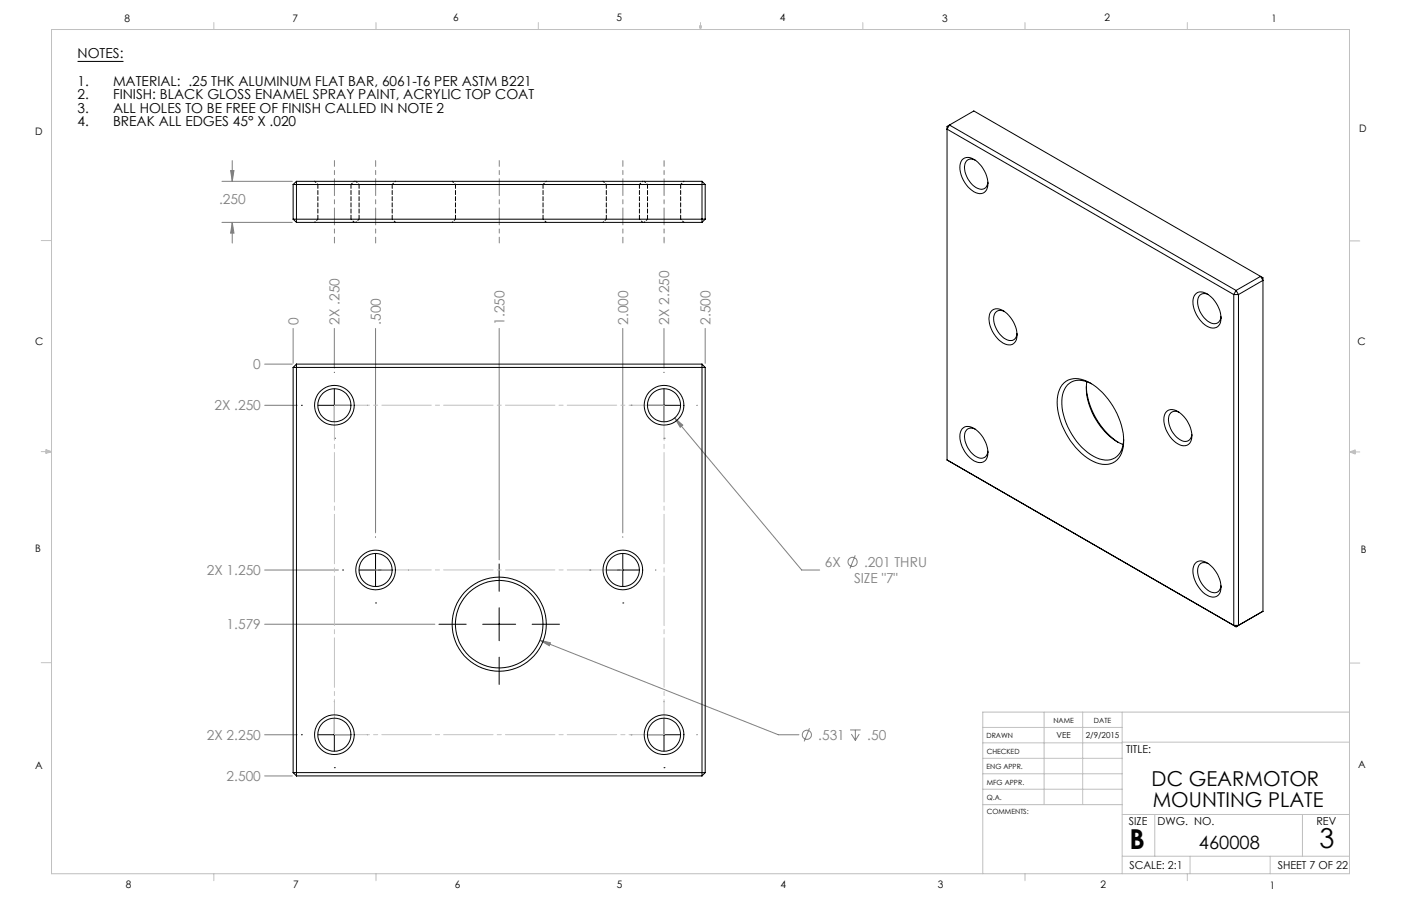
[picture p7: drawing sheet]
<svg xmlns="http://www.w3.org/2000/svg" width="432mm" height="279mm" viewBox="0 0 432 279" stroke-linecap="round" stroke-linejoin="round" font-family="sans-serif">
<g fill="none" stroke="#808080" stroke-width=".31">
<path d="M68.4 55.9h21.7M71.1 52.6h1l-.5 3.3zM71.6 49.5v6.4M68.4 68.6h21.7M71.6 68.6l.5 3.3h-1zM71.6 68.6v6.4M81.6 112.3h8.5M90.3 101.3v10.7M103 101.3v12.2M115.7 101.3v63M153.8 101.3v71.3M191.9 101.3v63"/>
<path d="M204.6 101.3v12.2M217.3 101.3v10.7M81.6 125h10M207.9 128.9l2.5 2.2-.7 .7zM207.9 128.9l39.2 46.9h5.5M81.6 175.8h22.7M263.6 171.3l-1.6 4M81.6 192.5h52.4M166.4 197.4l3.3 .8-.4 .9zM166.4 197.4l73.5 29.2h6.3M81.6 226.6h10M81.6 239.3h8.5"/>
<path d="M249.5 224.6l-1.6 4M262 225.1h3.3M262.4 226.4l1.2 1.9M263.6 225.1v3.2M264.8 226.4l-1.2 1.9"/>
<circle cx="262.8" cy="173.3" r="1.41"/>
<circle cx="248.7" cy="226.6" r="1.4"/>
</g>
<g fill="none" stroke="#000" stroke-width=".31">
<path d="M23.9 18.9h14.2M103 114.8h.1M103 119.9v10.2M204.6 114.8h.1M204.6 119.9v10.2M92.9 125h.1M98 125h10.1M103 135.1h.1M113.2 125h.1M194.5 125h.1M199.6 125h10.1M204.6 135.1h.1"/>
<path d="M214.8 125h.1M105.6 175.8h.1M110.7 175.8h10.1M115.7 165.6h.1M115.7 170.7v10.2M125.9 175.8h.1M153.8 173.9v8.5M181.8 175.8h.1M186.9 175.8h10.1M191.9 165.6h.1M191.9 170.7v10.2M202.1 175.8h.1"/>
<path d="M115.7 185.9h.1M135.3 192.5h8.4M148.8 192.5h10.1M153.8 187.4v10.2M164 192.5h8.4M191.9 185.9h.1M103 216.4h.1M153.8 202.7v8.4M204.6 216.4h.1M92.9 226.6h.1M98 226.6h10.1M103 236.7h.1"/>
<path d="M103 221.5v10.2M113.2 226.6h.1M194.5 226.6h.1M199.6 226.6h10.1M204.6 236.7h.1M204.6 221.5v10.2M214.8 226.6h.1"/>
</g>
<path d="M103.1 56.9v10.7M115.8 56.9v10.7M153.9 56.9v10.7M192 56.9v10.7M204.7 56.9v10.7" fill="none" stroke="#808080" stroke-width=".31" stroke-dasharray="15.2 1.3 1.3 1.3" stroke-dashoffset="11.8"/>
<path d="M103.1 49.5v7.4M115.8 49.5v7.4M153.9 49.5v7.4M192 49.5v7.4M204.7 49.5v7.4M103.1 74.9v-7.3M115.8 74.9v-7.3M153.9 74.9v-7.3M192 74.9v-7.3M204.7 74.9v-7.3" fill="none" stroke="#808080" stroke-width=".31" stroke-dasharray="15.2 1.3 1.3 1.3" stroke-dashoffset="13.5"/>
<path d="M115.8 175.8h76.2" fill="none" stroke="#c0c0c0" stroke-width=".31" stroke-dasharray="15.2 1.3 1.3 1.3" stroke-dashoffset="-1.9"/>
<path d="M103.1 125h101.6M103.1 125v101.6M204.7 125v101.6M103.1 226.6h101.6" fill="none" stroke="#c0c0c0" stroke-width=".31" stroke-dasharray="15.2 1.3 1.3 1.3" stroke-dashoffset="4.4"/>
<g fill="none" stroke="#c0c0c0" stroke-width=".31">
<path d="M15.9 9.1h400v260.4h-400zM65.9 6.9v2.2M115.9 6.9v2.2M165.9 6.9v2.2M215.6 8h.6l-.3 1.1zM215.7 8l.2 1.1M215.9 6.9v2.2M216 8l-.1 1.1M265.9 6.9v2.2M315.9 6.9v2.2M365.9 6.9v2.2M12.7 74.2h3.2"/>
<path d="M415.9 74.3h3.2M12.7 139.3h3.2M14.2 139.1l1.7 .2M14.2 138.7l1.7 .6-1.7 .5zM15.9 139.3l-1.7 .3M415.9 139.4h3.2M415.9 139.4l1.8-.6v1.2zM415.9 139.4l1.8 .3M417.7 139.2l-1.8 .2M12.7 204.4h3.2M321.8 219.6v28.5M333.7 219.6v28.5"/>
<path d="M345.9 219.6v49.9M415.9 204.5h3.2M415.9 219.6h-113v49.9M302.9 233.9h43M302.9 229.1h43M302.9 224.3h43M302.9 238.6h43M345.9 228.9h70M302.9 248.1h43M302.9 243.4h43M345.9 251.2h70M355.9 251.2v12.9"/>
<path d="M401.4 251.2v12.9M65.9 269.5v2.1M115.9 269.5v2.1M315.9 269.5v2.1M345.9 264.1h70M365.9 269.5v2.1M366.8 264.1v5.4M391.5 264.1v5.4"/>
</g>
<path d="M207.9 128.9l1.8 2.9 .7-.7zM166.4 197.4l2.9 1.7 .4-.9zM71.1 52.6h1l-.5 3.3zM71.6 68.6l.5 3.3h-1z" fill="#808080"/>
<g fill="none" stroke="#000" stroke-width=".31">
<path d="M292.6 38.6l-.7 1.2 88.4 51M292.6 38.6l88.4 51M292.6 38.6l-.7 .4v102.9M292.6 38.6l7.5-4.4 88.4 51M90.3 56.9v10.7M90.3 56.9h127M91.4 55.9v12.7M91.4 55.9h125M91.4 55.9l-1.1 1M216.4 55.9v12.7M216.4 55.9l.9 1M217.3 56.9v10.7"/>
<path d="M296.5 49.3a3 3 0 0 1 4.3 .2 8.5 8.5 0 0 1 3.3 9 2.59 2.59 0 0 1-4 .6 9.1 9.1 0 0 1-4.1-8.8zM300.5 49.4a2.16 2.16 0 0 0-2.4 0 2.16 2.16 0 0 0-.8 2.2 7.6 7.6 0 0 0 4.7 6.7 2.03 2.03 0 0 0 2.5-2.1M90.3 67.6h127M90.3 67.6l1.1 1M91.4 68.6h125M217.3 67.6l-.9 1M305.5 96a2.98 2.98 0 0 1 4.2 .2 9 9 0 0 1 3.6 8.4 2.53 2.53 0 0 1-4.2 1.2 9.1 9.1 0 0 1-4.1-8.8zM309.5 96a2.16 2.16 0 0 0-2.4 .1 2.16 2.16 0 0 0-.9 2.2 7.4 7.4 0 0 0 4.8 6.7 2.02 2.02 0 0 0 2.4-2.2M368.7 90.5a3.6 3.6 0 0 1 4.5 1 8.2 8.2 0 0 1 2.8 8.4 2.64 2.64 0 0 1-4 .7 9.1 9.1 0 0 1-4.2-8.8zM372.4 90.8a2.16 2.16 0 0 0-2.4 .1 2.16 2.16 0 0 0-.9 2.2 7.4 7.4 0 0 0 4.7 6.7 2.06 2.06 0 0 0 2.5-2.2M380.3 90.8h1.4M380.3 90.8v102.1"/>
<path d="M381 89.6l-.7 1.2M381 89.6l.7 1.2M381.7 90.8v102.1M388.5 85.2l-7.5 4.4M388.5 85.2l.8 1.3-7.6 4.3M388.5 85.2l.8 .5v102.8M90.3 113.3h127M90.3 113.3v125M91.4 112.3v127M91.4 112.3l-1.1 1M91.4 112.3h125M216.4 112.3v127"/>
<path d="M216.4 112.3l.9 1M217.3 113.3v125M327.9 118.1a6.2 6.2 0 0 1 7.2-.4 22 22 0 0 1 11.2 19.3 5.9 5.9 0 0 1-5.7 6.2 13.7 13.7 0 0 1-9.9-6.3 19.8 19.8 0 0 1-4.5-15.9 6.3 6.3 0 0 1 1.7-2.9zM334.8 119.3a22.6 22.6 0 0 0 9.9 17.1M335 117.7a19.9 19.9 0 0 0 11.1 19.4M336.4 118.4a5.9 5.9 0 0 0-7.8 .8 11.5 11.5 0 0 0-.4 10 19.4 19.4 0 0 0 10.6 12.3 5.2 5.2 0 0 0 7.3-4.4l.2-1.6M296.5 132.3a3 3 0 0 1 4.3 .2 8.9 8.9 0 0 1 3.5 8.4 2.55 2.55 0 0 1-4.2 1.2 9.2 9.2 0 0 1-4.1-8.8zM300.5 132.3a2.16 2.16 0 0 0-2.4 .1 2.16 2.16 0 0 0-.8 2.2 7.6 7.6 0 0 0 4.7 6.7 2.07 2.07 0 0 0 2.5-2.2M359.8 126.7a3.7 3.7 0 0 1 4.4 1.1 8.2 8.2 0 0 1 2.8 8.4 2.59 2.59 0 0 1-4 .7 8.5 8.5 0 0 1-3.9-9.4zM363.4 127.1a2.16 2.16 0 0 0-2.4 .1 2.16 2.16 0 0 0-.9 2.2 7.6 7.6 0 0 0 4.7 6.7 2.11 2.11 0 0 0 2.5-2.2M291.9 141.9l89.1 51.4M291.9 141.9l.7 .4"/>
<path d="M368.4 173.7a2.98 2.98 0 0 1 4.2 .3 9.1 9.1 0 0 1 3.6 8.4 2.53 2.53 0 0 1-4.2 1.2 9 9 0 0 1-4.2-8.8zM372.4 173.8a2.14 2.14 0 0 0-2.4 0 2.14 2.14 0 0 0-.9 2.3 7.3 7.3 0 0 0 4.7 6.6 2.02 2.02 0 0 0 2.5-2.1M380.3 192.9h1.4M380.3 192.9l.7 .4M381.7 192.9l-.7 .4M389.3 188.5l-7.6 4.4M389.3 188.5l-8.3 4.8M90.3 238.3h127M90.3 238.3l1.1 1M91.4 239.3h125M217.3 238.3l-.9 1"/>
<circle cx="103.1" cy="125" r="5.1"/>
<circle cx="103.1" cy="125" r="6.1"/>
<circle cx="204.7" cy="125" r="5.1"/>
<circle cx="204.7" cy="125" r="6.1"/>
<circle cx="115.8" cy="175.8" r="5.1"/>
<circle cx="115.8" cy="175.8" r="6.1"/>
<circle cx="192" cy="175.8" r="5.1"/>
<circle cx="192" cy="175.8" r="6.1"/>
<circle cx="153.9" cy="192.5" r="14.5"/>
<circle cx="153.9" cy="192.5" r="13.5"/>
<circle cx="103.1" cy="226.6" r="5.1"/>
<circle cx="103.1" cy="226.6" r="6.1"/>
<circle cx="204.7" cy="226.6" r="5.1"/>
<circle cx="204.7" cy="226.6" r="6.1"/>
</g>
<g fill="none" stroke="#000" stroke-width=".31" stroke-dasharray="1.3 .6" stroke-dashoffset=".7">
<path d="M97 55.9l1 1M108.2 56.9l1-1M109.7 55.9l1 1M120.9 56.9l1-1M139.4 55.9l1 1M167.4 56.9l1-1M185.9 55.9l1 1M197.1 56.9l1-1M198.6 55.9l1 1M209.8 56.9l1-1M98 67.6l-1 1M109.2 68.6l-1-1"/>
<path d="M110.7 67.6l-1 1M121.9 68.6l-1-1M140.4 67.6l-1 1M168.4 68.6l-1-1M186.9 67.6l-1 1M198.1 68.6l-1-1M199.6 67.6l-1 1M210.8 68.6l-1-1"/>
</g>
<path d="M98 56.9v10.7M110.7 56.9v10.7M140.4 56.9v10.7M186.9 56.9v10.7M199.6 56.9v10.7M108.2 67.6v-10.7M120.9 67.6v-10.7M167.4 67.6v-10.7M197.1 67.6v-10.7M209.8 67.6v-10.7" fill="none" stroke="#000" stroke-width=".31" stroke-dasharray="1.3 .6" stroke-dashoffset=".1"/>
<g font-size="8.5">
<text x="348.1" y="261.8">B</text>
<text x="406.7" y="261.6">3</text>
</g>
<g font-size="6.3">
<text x="354.9" y="242.4">DC GEARMOTOR</text>
<text x="355.3" y="248.7">MOUNTING PLATE</text>
</g>
<text font-size="5.6" x="369.5" y="261.7">460008</text>
<g font-size="4.2">
<text x="23.9" y="18">NOTES:</text>
<text x="23.9" y="26.4">1.</text>
<text x="34.8" y="26.4">MATERIAL: .25 THK ALUMINUM FLAT BAR, 6061-T6 PER ASTM B221</text>
<text x="23.9" y="30.5">2.</text>
<text x="23.9" y="34.7">3.</text>
<text x="34.8" y="30.5">FINISH: BLACK GLOSS ENAMEL SPRAY PAINT, ACRYLIC TOP COAT</text>
<text x="34.8" y="34.7">ALL HOLES TO BE FREE OF FINISH CALLED IN NOTE 2</text>
<text x="23.9" y="38.9">4.</text>
<text x="34.8" y="38.9">BREAK ALL EDGES 45° X .020</text>
</g>
<g font-size="4.2" fill="#808080">
<text x="67.5" y="63.1">.250</text>
<text x="92" y="100.1" transform="rotate(-90 92 100.1)">0</text>
<text x="104.7" y="100.1" transform="rotate(-90 104.7 100.1)">2X .250</text>
<text x="117.4" y="100.1" transform="rotate(-90 117.4 100.1)">.500</text>
<text x="155.5" y="100.1" transform="rotate(-90 155.5 100.1)">1.250</text>
<text x="193.6" y="100.1" transform="rotate(-90 193.6 100.1)">2.000</text>
<text x="206.3" y="100.1" transform="rotate(-90 206.3 100.1)">2X 2.250</text>
<text x="219" y="100.1" transform="rotate(-90 219 100.1)">2.500</text>
<text x="78.1" y="113.9">0</text>
<text x="66.1" y="126.6">2X .250</text>
<text x="63.8" y="177.4">2X 1.250</text>
<text x="254.2" y="174.8">6X</text>
<text x="263.2" y="179.9">SIZE &quot;7&quot;</text>
<text x="266.3" y="174.8">.201 THRU</text>
<text x="69.9" y="194.1">1.579</text>
<text x="63.8" y="228.2">2X 2.250</text>
<text x="252.2" y="228.1">.531</text>
<text x="267.3" y="228.1">.50</text>
<text x="69.9" y="240.9">2.500</text>
</g>
<g font-size="3.4">
<text x="347.1" y="232.3">TITLE:</text>
<text x="347.9" y="254.3">SIZE</text>
<text x="356.7" y="254.4">DWG. NO.</text>
<text x="405.7" y="254.5">REV</text>
<text x="348.1" y="267.9">SCALE: 2:1</text>
<text x="393.8" y="267.9">SHEET 7 OF 22</text>
</g>
<g font-size="3.2">
<text x="38.3" y="6.7">8</text>
<text x="90.2" y="6.7">7</text>
<text x="139.7" y="6.5">6</text>
<text x="190" y="6.5">5</text>
<text x="240.4" y="6.5">4</text>
<text x="290.4" y="6.7">3</text>
<text x="340.4" y="6.5">2</text>
<text x="391.9" y="6.7">1</text>
<text x="10.9" y="41.6">D</text>
<text x="418.9" y="40.7">D</text>
<text x="10.9" y="106.3">C</text>
<text x="418.4" y="106.4">C</text>
<text x="10.8" y="170.2">B</text>
<text x="419.4" y="170.6">B</text>
<text x="10.8" y="237.2">A</text>
<text x="418.6" y="236.8">A</text>
<text x="38.8" y="273.8">8</text>
<text x="90.4" y="273.8">7</text>
<text x="140.2" y="273.8">6</text>
<text x="190.1" y="273.9">5</text>
<text x="240.5" y="273.8">4</text>
<text x="289" y="273.9">3</text>
<text x="339.1" y="273.8">2</text>
<text x="391.4" y="274.1">1</text>
</g>
<g font-size="2.5">
<text x="325.6" y="227.6">VEE</text>
<text x="334.6" y="227.7">2/9/2015</text>
</g>
<g font-size="2.2">
<text x="304.1" y="227.7">DRAWN</text>
<text x="324.7" y="222.9">NAME</text>
<text x="337.2" y="222.9">DATE</text>
<text x="304.1" y="232.6">CHECKED</text>
<text x="304" y="237.2">ENG APPR.</text>
<text x="304.2" y="241.9">MFG APPR.</text>
<text x="304.1" y="246.7">Q.A.</text>
<text x="304.1" y="250.9">COMMENTS:</text>
</g>
</svg>
